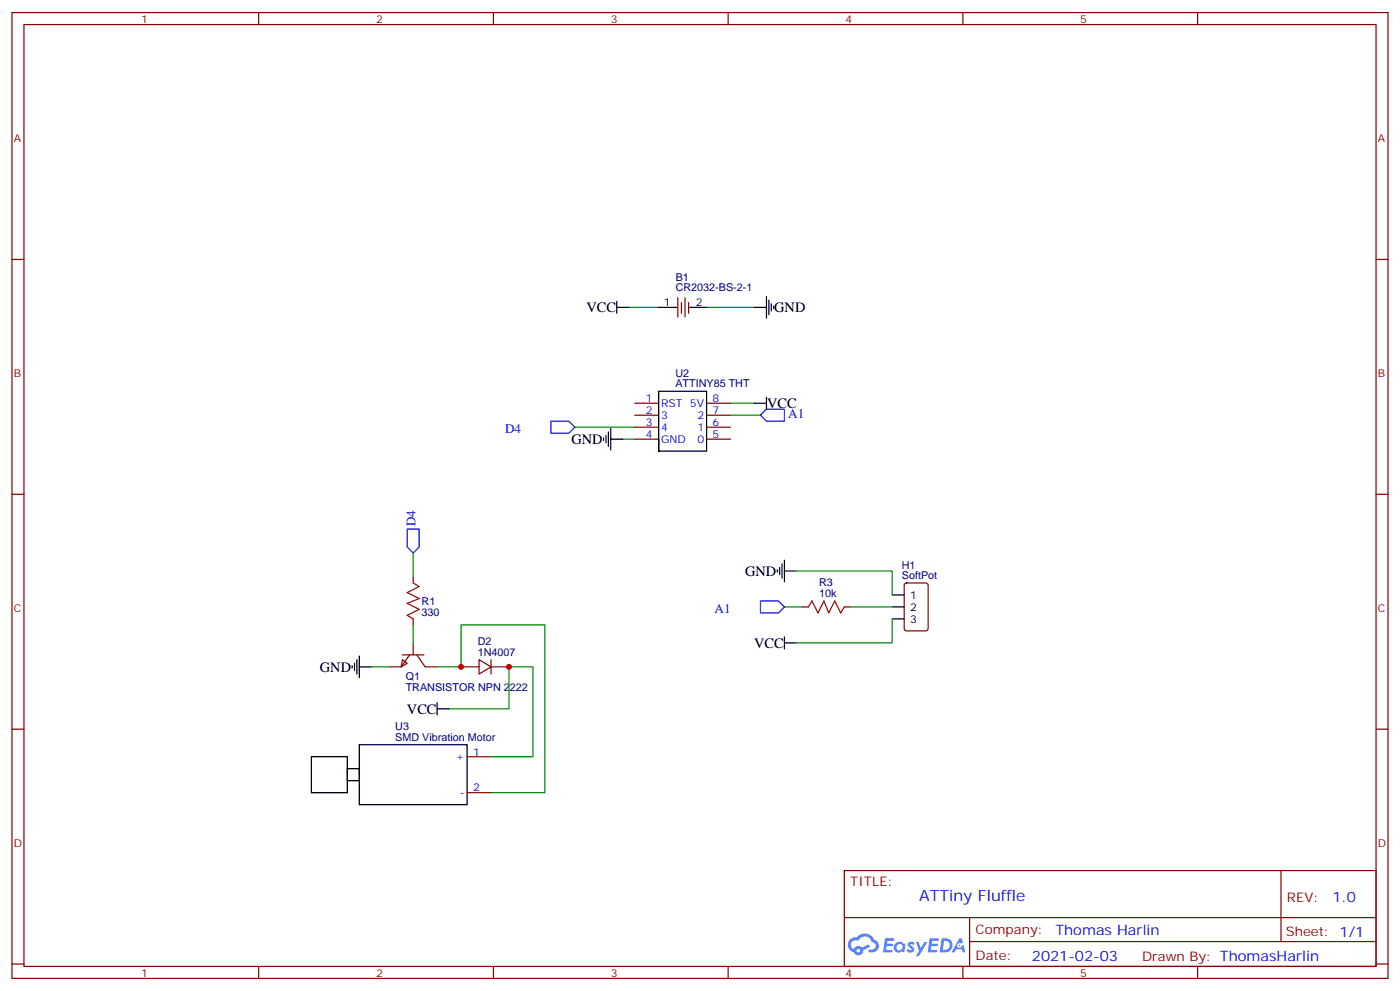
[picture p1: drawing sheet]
<svg xmlns="http://www.w3.org/2000/svg" width="412mm" height="292mm" viewBox="0 0 412 292" stroke-linecap="round" stroke-linejoin="round" font-family="sans-serif">
<g fill="none" stroke="#870000" stroke-width=".35">
<path d="M3.5 3.7h405.4v284.3h-405.4zM7.1 7.2h398.2v277.3h-398.2zM76.2 3.7v3.5M145.3 3.7v3.5M214.5 3.7v3.5M283.6 3.7v3.5M352.8 3.7v3.5M3.5 76.4h3.6M405.3 76.4h3.6M3.5 145.5h3.6M405.3 145.5h3.6M3.5 214.7h3.6"/>
<path d="M405.3 214.7h3.6M248.7 256.3h156.6v28.2h-156.6zM377.3 256.3v20.9M248.7 270.1h156.5M285.6 277.2h119.6M285.6 270.1v14.2M3.5 283.8h3.6M76.2 284.5v3.5M145.3 284.5v3.5M214.5 284.5v3.5M283.6 284.5v3.5M352.8 284.5v3.5"/>
<path d="M405.3 283.8h3.6"/>
</g>
<g fill="#5487ff">
<path d="M267.7 277.5a1.22 1.22 0 0 1 1.7 .2l-.4 .6a.47 .47 0 0 0-.3-.4 .47 .47 0 0 0-.5 .2l.1 .2a1.14 1.14 0 0 1 .8 1.8 1.14 1.14 0 0 1-1.9 0l-.2-.2 .5-.6 .7 .5a.29 .29 0 0 0 .3-.3 .29 .29 0 0 0-.2-.3 1.04 1.04 0 0 1-.6-1.7z"/>
<path d="M260.7 276.2h2.4l.3 .2-.2 .5-1.8 .1-.1 .8h1.5l.3 .4-.3 .4h-1.6l-.2 1.1h1.7l.2 .3-.2 .3-2.6 .1z"/>
<path d="M273.8 276.2h2.4l.3 .2-.1 .5-1.8 .1-.2 .8h1.6l.3 .4-.4 .4-1.6-.1-.1 1.1 1.7 .1 .2 .3-.2 .3-2.6 .1z"/>
<path d="M282.6 276.2h.7l.3 1.3-.6 .3a.69 .69 0 0 0-1 .3 .69 .69 0 0 0 .4 .9 .69 .69 0 0 0 .9-.6l.5-.2 .6 2.2h-.8l-.2-.9h-1.8l-.5 .9h-.8z"/>
<path d="M269.8 277.3h.8l.6 1.8 1.1-1.8h.9l-2.6 4.2h-.8l.9-1.5z"/>
<path d="M277.4 276.2l-.6 4.2h1.3a2.11 2.11 0 0 0 2.5-2.1 2.11 2.11 0 0 0-2.5-2.1zM278.1 277a1.39 1.39 0 0 1 1.7 1.4 1.39 1.39 0 0 1-1.8 1.2h-.3z"/>
<path d="M263.7 277.8a1.54 1.54 0 0 0-.1 2.2 1.54 1.54 0 0 0 2.2 .1l.6 .3 .3-2.3-.2-.3h-.4a1.49 1.49 0 0 0-2.4 0zM264 278.8a.94 .94 0 0 1 1.8 0 .94 .94 0 0 1-1.8 0z"/>
<path d="M250.4 276.6a2.18 2.18 0 0 0 1.1 3.7 1.44 1.44 0 0 0 1.6 .9 1.44 1.44 0 0 0 1.2-1.4l2-1.1-.5-.7-1.9 1a1.47 1.47 0 0 0-2.4 .4 1.39 1.39 0 0 1-.7-1.9 1.39 1.39 0 0 1 2-.5 2.12 2.12 0 0 1 2.2-1.3 2.12 2.12 0 0 1 1.9 1.7 1.14 1.14 0 0 1 1.1 1.4 1.14 1.14 0 0 1-1.7 .7 .43 .43 0 0 0-.5 .4 .43 .43 0 0 0 .4 .5 1.98 1.98 0 0 0 2.5-1.2 1.98 1.98 0 0 0-1.2-2.6 3.1 3.1 0 0 0-5.3-.6l-.9 .1zM252.3 279.9a.55 .55 0 0 1 1.1 0 .55 .55 0 0 1-1.1 0z"/>
<circle cx="282.6" cy="278.3" r=".26"/>
</g>
<path d="M162.3 124h5.3l1.7 1.8-1.7 1.7h-5.3zM224 122.2l1.8-1.7h5.3v3.5h-5.3zM119.9 155.8h3.6v5.2l-1.8 1.8-1.8-1.8zM224 176.9h5.3l1.8 1.8-1.8 1.7h-5.3z" fill="none" stroke="#00f" stroke-width=".35"/>
<g fill="none" stroke="#008700" stroke-width=".35">
<path d="M185.2 90.5h8.8M208.1 90.5h14.1M215.2 118.7h7M169.3 125.8h17.7M183.4 129.3h3.6M215.2 122.2h8.8M121.7 162.8v7.1M231.1 178.7h5.3M234.6 168.1h28.2v7.1M250.5 178.7h12.3M109.4 196.3h5.3M121.7 184v5.3"/>
<path d="M128.8 196.3h7v-12.3h24.7v49.4h-15.9M262.8 182.2v7.1h-28.2M132.3 208.7h17.6v-12.4h7.1v26.5h-12.4"/>
</g>
<g fill="none" stroke="#000" stroke-width=".35">
<path d="M181.7 90.5h3.5M181.7 88.7v3.6M194 90.5h5.3M203.2 90.5h4.9M222.2 90.5h3.6M225.8 87.3v6.4M226.5 88.4v4.2M227.2 89.4v2.1M227.9 90.1v.7M222.2 118.7h3.6M225.8 116.9v3.6M177.8 128.9v.7"/>
<path d="M178.5 128.2v2.2M179.2 127.2v4.2M179.9 129.3h3.5M179.9 126.1v6.4M194 129.3v3.5h14.1v-17.6h-14.1v17.6M229 167.7v.8M229.7 167v2.2M230.4 166v4.2M231.1 164.9v6.4M231.1 168.1h3.5M262.8 175.2h3.5M262.8 178.7h3.5"/>
<path d="M103.7 196v.7M104.4 195.3v2.1M105.1 194.2v4.2M105.8 196.3h3.6M105.8 193.1v6.4M231.1 189.3h3.5M231.1 187.5v3.5M262.8 182.2h3.5M105.8 219.3h31.8v17.6h-31.8zM128.8 208.7h3.5M128.8 206.9v3.5M91.7 222.8h10.6v10.6h-10.6z"/>
<path d="M102.3 226.3h3.5v3.5h-3.5z"/>
</g>
<g fill="none" stroke="#870000" stroke-width=".35">
<path d="M199.7 87.7v5.6M200.7 89.1v3.2M201.8 87.7v5.6M202.8 89.1v3.2M187 118.7h7M208.1 118.7h7.1M187 122.2h7M187 125.8h7M187 129.3h7M208.1 122.2h7.1M208.1 125.8h7.1M208.1 129.3h7.1"/>
<path d="M121.7 169.9v1.7M236.4 178.7h1.7M248.7 178.7h1.8M266.6 171.8l.5-.2h5.6l.6 .5 .1 12.9-.5 .7h-5.8l-.7-.4-.1-13zM118.5 194.2l1.4 1.1-1.7 1zM118.5 192.8h6.4M120.6 192.8l-2.4 3.5h-3.5M121.7 182.2v1.8M121.7 189.3v3.5M122.8 192.8l2.4 3.5h3.6M135.8 196.3h5.3M141.1 194.2l3.5 2.1-3.5 2.1z"/>
<path d="M144.6 196.3h5.3M144.6 194.2v4.2M137.6 222.8h7M137.6 233.4h7"/>
</g>
<path d="M121.7 171.6l1.8 1.1-3.6 1.7 3.6 1.8-3.6 1.4 3.6 1.8-3.6 1.8 1.8 1M238.1 178.7l1.1-1.8 1.7 3.5 1.8-3.5 1.4 3.5 1.8-3.5 1.7 3.5 1.1-1.7" fill="none" stroke="#a10000" stroke-width=".35"/>
<g fill="#c00">
<circle cx="135.8" cy="196.3" r=".88"/>
<circle cx="149.9" cy="196.3" r=".88"/>
</g>
<text font-size="4.6" fill="#00f" x="270.8" y="265.3">ATTiny Fluffle</text>
<g font-size="4.2">
<text x="172.8" y="91.9">VCC</text>
<text x="228.1" y="91.9">GND</text>
<text x="226" y="120.1">VCC</text>
<text x="168.3" y="130.7">GND</text>
<text x="219.5" y="169.5">GND</text>
<text x="222.2" y="190.7">VCC</text>
<text x="94.2" y="197.7">GND</text>
<text x="119.9" y="210.1">VCC</text>
</g>
<g font-size="4.2" fill="#00f">
<text x="392.5" y="265.6">1.0</text>
<text x="310.9" y="275.1">Thomas Harlin</text>
<text x="304" y="282.9">2021-02-03</text>
</g>
<g font-size="3.9" fill="#00f">
<text x="232.2" y="122.9">A1</text>
<text x="148.8" y="127.5">D4</text>
<text x="122.4" y="154.9" transform="rotate(-90 122.4 154.9)">D4</text>
<text x="210.5" y="180.4">A1</text>
</g>
<g font-size="3.9" fill="#800">
<text x="250.5" y="260.9">TITLE:</text>
<text x="379.1" y="265.6">REV:</text>
<text x="287.4" y="275.1">Company:</text>
<text x="378.7" y="275.7">Sheet: 1/1</text>
<text x="287.4" y="282.8">Date:</text>
<text x="336.4" y="282.8">Drawn By: ThomasHarlin</text>
</g>
<g font-size="3.2" fill="#800">
<text x="41.6" y="6.7">1</text>
<text x="110.8" y="6.7">2</text>
<text x="179.9" y="6.7">3</text>
<text x="249.1" y="6.7">4</text>
<text x="318.2" y="6.7">5</text>
<text x="4.1" y="41.8">A</text>
<text x="405.9" y="41.8">A</text>
<text x="4.1" y="110.9">B</text>
<text x="405.9" y="110.9">B</text>
<text x="4.1" y="180.1">C</text>
<text x="405.9" y="180.1">C</text>
<text x="4.1" y="249.2">D</text>
<text x="405.9" y="249.2">D</text>
<text x="41.6" y="287.5">1</text>
<text x="110.8" y="287.5">2</text>
<text x="179.9" y="287.5">3</text>
<text x="249.1" y="287.5">4</text>
<text x="318.2" y="287.5">5</text>
</g>
<g font-size="3.2" fill="#000080">
<text x="199" y="82.8">B1</text>
<text x="199" y="85.8">CR2032-BS-2-1</text>
<text x="199" y="111.1">U2</text>
<text x="198.9" y="114">ATTINY85 THT</text>
<text x="265.7" y="167.4">H1</text>
<text x="241.3" y="172.6">R3</text>
<text x="265.7" y="170.6">SoftPot</text>
<text x="124.2" y="178">R1</text>
<text x="241.3" y="175.9">10k</text>
<text x="124.2" y="181.2">330</text>
<text x="140.8" y="190">D2</text>
<text x="140.8" y="193.1">1N4007</text>
<text x="119.5" y="203.3">TRANSISTOR NPN 2222</text>
<text x="119.5" y="200.1">Q1</text>
<text x="116.4" y="215">U3</text>
<text x="116.4" y="218.2">SMD Vibration Motor</text>
</g>
<g font-size="3.2">
<text x="195.5" y="90.1">1</text>
<text x="205" y="90.1">2</text>
<text x="268.1" y="176.2">1</text>
<text x="268.1" y="179.7">2</text>
<text x="268.1" y="183.3">3</text>
</g>
<g font-size="3.2" fill="#00f">
<text x="190.2" y="118.4">1</text>
<text x="194.7" y="119.8">RST 5V</text>
<text x="209.9" y="118.4">8</text>
<text x="190.2" y="121.9">2</text>
<text x="190.2" y="125.4">3</text>
<text x="194.7" y="123.3">3</text>
<text x="205.4" y="123.3">2</text>
<text x="209.9" y="121.9">7</text>
<text x="209.9" y="125.4">6</text>
<text x="190.2" y="128.9">4</text>
<text x="194.7" y="126.8">4</text>
<text x="194.7" y="130.4">GND</text>
<text x="205.4" y="126.8">1</text>
<text x="205.4" y="130.4">0</text>
<text x="209.9" y="128.9">5</text>
<text x="134.3" y="223.8">+</text>
<text x="139.3" y="222.4">1</text>
<text x="139.3" y="233">2</text>
<text x="135.4" y="234.4">-</text>
</g>
</svg>
